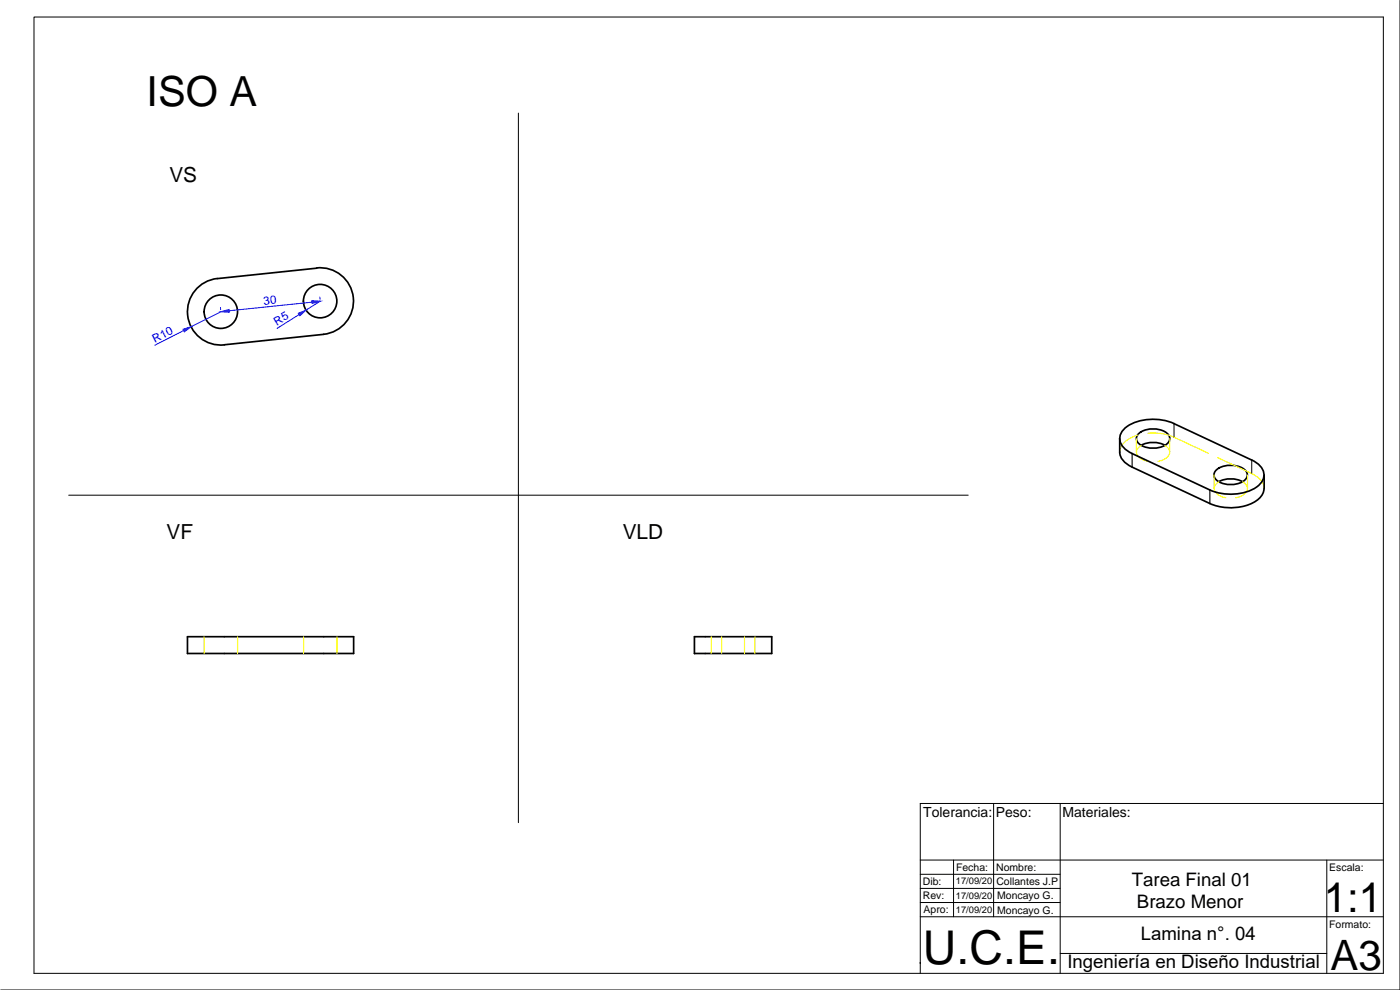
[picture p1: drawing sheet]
<svg xmlns="http://www.w3.org/2000/svg" width="420mm" height="297mm" viewBox="0 0 420 297" stroke-linecap="round" stroke-linejoin="round" font-family="sans-serif">
<!-- layer: MD_Visible -->
<g fill="none" stroke="#000" stroke-width=".51">
<path d="M95 80.4a10 10 0 0 1 11 8.9 10 10 0 0 1-8.9 11M95.1 80.5l-29.9 3.1a10 10 0 0 0-8.9 11 10 10 0 0 0 11 8.9l29.9-3.2M336 131.6v4a5.4 5.4 0 0 0 3.8 4.5M339.8 136.1a5.2 5.2 0 0 1-3.7-5.1 7.6 7.6 0 0 1 6.4-4.8 16.2 16.2 0 0 1 9.9 .9l23.3 10.9M339.8 136.1l23.2 10.9a15.5 15.5 0 0 0 14.1-.9 4.2 4.2 0 0 0 2.2-3.9 4.2 4.2 0 0 0-2.6-3.6l-1.1-.6M341.9 130a7.1 7.1 0 0 1 8.8 .5 2.11 2.11 0 0 1-1.1 3.1 7.2 7.2 0 0 1-8.2-.9 1.9 1.9 0 0 1 .5-2.7zM342.5 133.6a7.8 7.8 0 0 1 7.1 0M339.8 140.2l23.3 10.9M365.1 140.9a7.1 7.1 0 0 1 8.9 .5 2.11 2.11 0 0 1-1.1 3.2 7.2 7.2 0 0 1-8.2-1 1.9 1.9 0 0 1 .4-2.7zM365.8 144.5a7.8 7.8 0 0 1 7.1 0M379.3 146.6a5.9 5.9 0 0 1-4.5 4.8 16.2 16.2 0 0 1-11.8-.3M379.4 142.5v4.1"/>
<path d="M56.3 191h49.8v5.1h-49.8zM208.4 191h23.2v5.1h-23.2z"/>
<circle cx="66.3" cy="93.5" r="5"/>
<circle cx="96.1" cy="90.3" r="5"/>
</g>
<!-- layer: MD_Oculto -->
<g fill="none" stroke="#ff0" stroke-width=".34">
<path d="M341 131.6v4.1M341.5 130.5a6.6 6.6 0 0 0-5.5 5.2M342.5 133.6a2.19 2.19 0 0 0-1.4 2.2 2.19 2.19 0 0 0 1.6 2l1.9 .6M344.5 130h3.4l3.4 .8 11.4 5.2M349.6 133.6a2.19 2.19 0 0 1 1.4 2.2 2.19 2.19 0 0 1-1.6 2l-1.9 .6M351.1 131.6v4.1M365.4 137.3l10.3 4.8a5.7 5.7 0 0 1 3.7 4.5M364.4 142.5v4.1M365.8 144.6a2.19 2.19 0 0 0-1.4 2.1 2.19 2.19 0 0 0 1.7 2l1.8 .6M372.9 144.6a2.19 2.19 0 0 1 1.5 2.1 2.19 2.19 0 0 1-1.7 2l-1.9 .6M374.4 142.5v4.1M61.3 191v5.1"/>
<path d="M71.3 191v5.1M91.1 191v5.1M101.1 191v5.1M213.4 191v5.1M216.6 191v5.1M223.4 191v5.1M226.6 191v5.1"/>
</g>
<!-- layer: MD_Visible fina -->
<path d="M339.8 136.1v4.1M363.1 147v4.1" fill="none" stroke="#000" stroke-width=".34"/>
<!-- layer: MD_Oculta fina -->
<path d="M352.3 127.1v4.1M375.7 138v4.1" fill="none" stroke="#000" stroke-width=".3"/>
<!-- layer: 0 -->
<g fill="none" stroke="#000" stroke-width=".3">
<path d="M10.2 5.1h405v286.9h-405zM420.2 .1v296.9h-420M155.6 33.9v212.9M20.6 148.6h270M276.2 258h139M286.2 258v17.1M298.2 241.1v34M318.2 241.1v50.9M398.2 258v34M415.2 241.1h-139v50.9M276.2 275.1h139M276.2 270.8h42"/>
<path d="M276.2 266.6h42M276.2 262.3h42M276.2 289.1h.1M318.2 286.1h80"/>
</g>
<!-- layer: Cotas -->
<path d="M55.1 99.2l-8.6 4.4M66.2 92.3v.6M66.3 93.5l-8.9 4.5M89.7 94.4l-6.6 4.1M93.6 90.7l-24.9 2.5M96 89.1l.1 .7M96.1 90.4l-4.2 2.6" fill="none" stroke="#00d" stroke-width=".3"/>
<g fill="#00d" stroke="#00d" stroke-width=".3">
<path d="M66.3 93.5l2.4-.6 .1 .8z"/>
<path d="M93.6 90.2l2.5 .2-2.4 .6z"/>
<path d="M54.9 98.8l2.5-.8-2.1 1.6z"/>
<path d="M89.5 94l2.4-1-1.9 1.7z"/>
</g>
<text font-size="14" x="277" y="289.2">U.C.E.</text>
<g font-size="12.6">
<text x="397.3" y="273.7">1:1</text>
<text x="399.3" y="290.9">A3</text>
</g>
<text font-size="12.5" x="44" y="31.8">ISO A</text>
<g font-size="6.2">
<text x="50.8" y="54.5">VS</text>
<text x="50" y="161.8">VF</text>
<text x="186.9" y="161.7">VLD</text>
</g>
<g font-size="5.6">
<text x="339.7" y="265.8">Tarea Final 01</text>
<text x="341.2" y="272.5">Brazo Menor</text>
<text x="342.3" y="282">Lamina n°. 04</text>
<text x="320.3" y="290.5">Ingeniería en Diseño Industrial</text>
</g>
<g font-size="4.2">
<text x="277.1" y="245.1">Tolerancia:</text>
<text x="298.9" y="245.1">Peso:</text>
<text x="318.9" y="245.1">Materiales:</text>
</g>
<g font-size="3.5" fill="#00d">
<text x="79.2" y="91.5" transform="rotate(-6 79.2 91.5)">30</text>
<text x="83.1" y="97.8" transform="rotate(-32 83.1 97.8)">R5</text>
<text x="46.5" y="102.8" transform="rotate(-27 46.5 102.8)">R10</text>
</g>
<g font-size="3.1">
<text x="286.9" y="261.3">Fecha:</text>
<text x="299" y="261.3">Nombre:</text>
<text x="398.9" y="261.3">Escala:</text>
<text x="276.9" y="265.5">Dib:</text>
<text x="276.9" y="269.8">Rev:</text>
<text x="299" y="265.6">Collantes J.P</text>
<text x="299.3" y="269.9">Moncayo G.</text>
<text x="277.2" y="274.1">Apro:</text>
<text x="299.3" y="274.1">Moncayo G.</text>
<text x="398.9" y="278.3">Formato:</text>
</g>
<g font-size="2.8">
<text x="286.9" y="269.6">17/09/20</text>
<text x="286.9" y="265.3">17/09/20</text>
<text x="286.9" y="273.8">17/09/20</text>
</g>
</svg>
